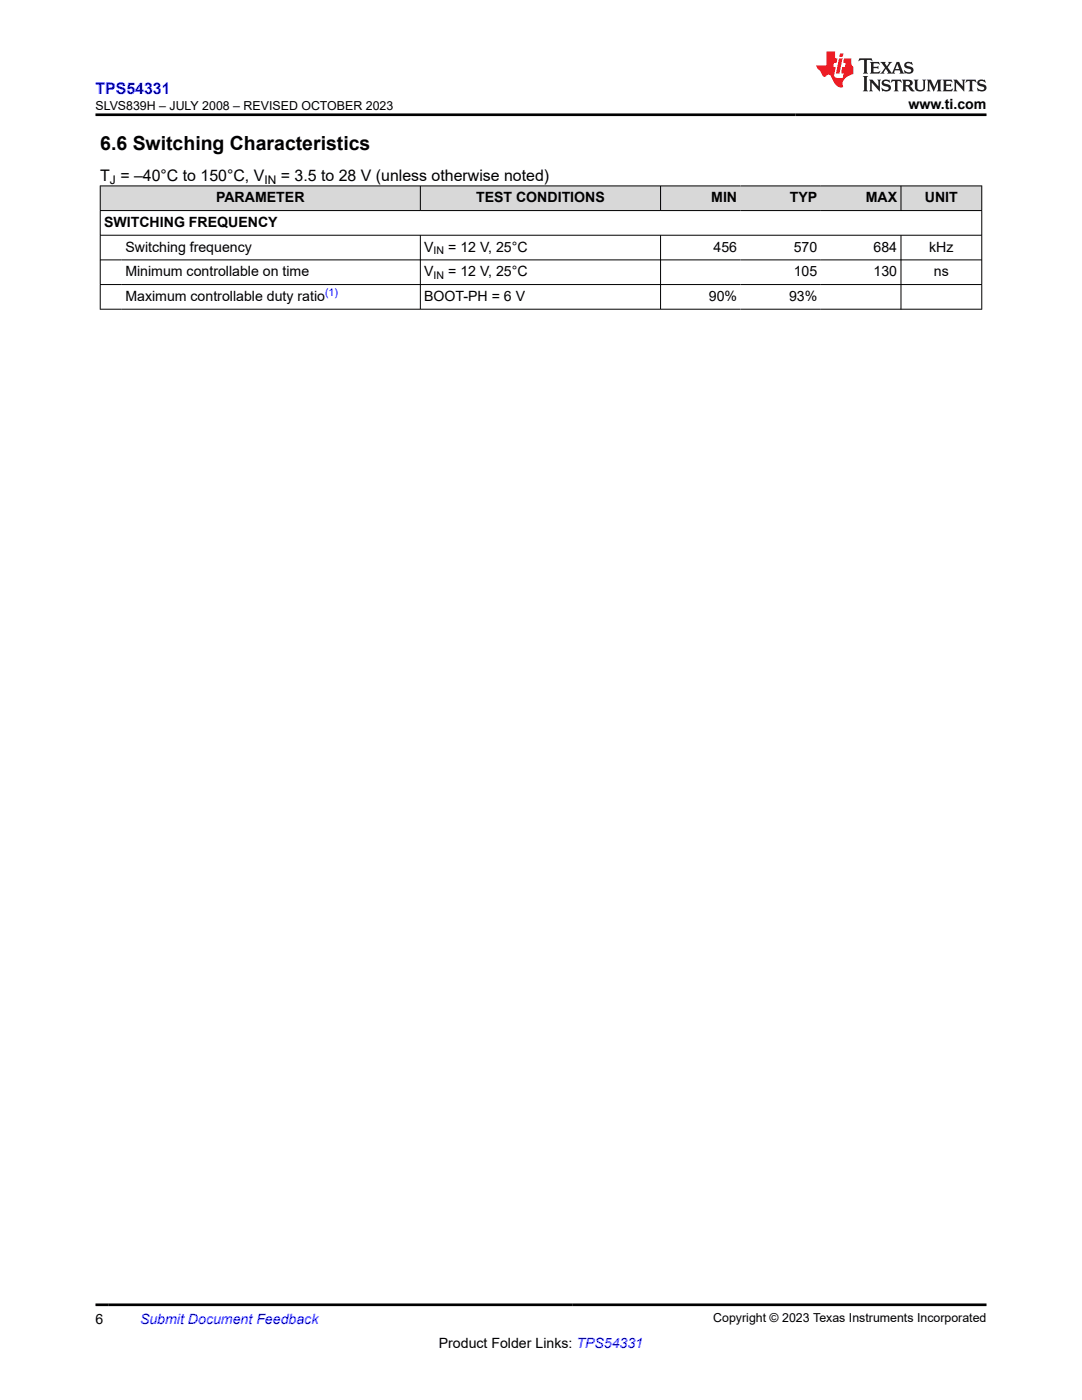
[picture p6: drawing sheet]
<svg xmlns="http://www.w3.org/2000/svg" width="216mm" height="279mm" viewBox="0 0 216 279" stroke-linecap="round" stroke-linejoin="round" font-family="sans-serif">
<g fill="#d8d8d8">
<path d="M20 37.1h175.9v4.9h-175.9z" fill-rule="evenodd"/>
<path d="M20.1 37.2h63.7v4.8h-63.7z" fill-rule="evenodd"/>
<path d="M83.9 37.2h47.8v4.8h-47.8z" fill-rule="evenodd"/>
<path d="M131.9 37.2h15.9v4.8h-15.9z" fill-rule="evenodd"/>
<path d="M147.8 37.2h16v4.8h-16z" fill-rule="evenodd"/>
<path d="M163.8 37.2h15.9v4.8h-15.9z" fill-rule="evenodd"/>
<path d="M179.8 37.2h16v4.8h-16z" fill-rule="evenodd"/>
</g>
<g fill="none" stroke="#000" stroke-width=".2">
<path d="M19.9 37.1h176.1M20 37v24.8M83.9 37v5.1M131.8 37v5.1M179.8 37v5.1M195.9 37v24.8M19.9 42h176.1M19.9 46.9h176.1M19.9 51.9h176.1M19.9 56.8h176.1M83.9 46.9v14.9M131.8 46.9v14.9"/>
<path d="M179.8 46.9v14.9M19.9 61.7h176.1"/>
</g>
<path d="M171.5 11.6l-.2 .6 .5-.2h.6v.1v2.2l-.2 .4h1l-.2-.4v-2.2v-.1h.5l.5 .2-.1-.6zM173.6 12.4l.2 .3v1.6l-.2 .4h1.9l.1-.6a1.08 1.08 0 0 1-1.3 .2v-.7h.6l.4 .2v-.7l-.4 .2h-.6v-.5l.2-.2a1 1 0 0 1 1 .3l-.1-.5zM175.7 12.4l.9 1.1-1 1.2h.9l-.2-.2 .5-.8 .4 .8-.2 .2h1.6l-.2-.2 .2-.5h.9l.1 .5-.1 .2h.9l-.2-.4-.8-1.9h-.5l-.9 2.1-.9-1.1 .9-1h-.8l.2 .2-.4 .6-.4-.6 .2-.2zM179 12.8l.4 1h-.7zM180.7 12.5a.65 .65 0 0 0-.2 .7 .65 .65 0 0 0 .6 .5l.6 .1 .1 .3a.79 .79 0 0 1-.7 .4 .79 .79 0 0 1-.7-.5l.1 .7 .2-.1a.93 .93 0 0 0 1.1 0 .93 .93 0 0 0 .4-.9 1.46 1.46 0 0 0-1.2-.6l-.1-.3a1.09 1.09 0 0 1 1.2 .2l-.2-.6-.1 .1-.5-.2zM172.2 15.2l.2 .4v2.2l-.2 .4h1l-.2-.4v-2.2l.2-.4zM173.4 15.9l.2 .4v1.5l-.2 .4h.8l-.3-.4 .1-1.3 1.6 1.8v-2l.2-.4h-.7l.1 .2 .1 1.1-1.2-1.3zM176.2 16a.65 .65 0 0 0-.2 .8 .65 .65 0 0 0 .6 .4l.6 .2 .1 .2a.79 .79 0 0 1-.7 .4 .79 .79 0 0 1-.7-.5l.1 .7 .2-.1a.93 .93 0 0 0 1.1 .1 .93 .93 0 0 0 .4-1 1.46 1.46 0 0 0-1.2-.5l-.1-.4a1.09 1.09 0 0 1 1.2 .2l-.1-.6-.2 .1-.5-.1zM177.9 15.9l-.1 .6a.63 .63 0 0 1 .8-.3v1.6l-.3 .4h1l-.2-.4v-1.6a.66 .66 0 0 1 .8 .3l-.1-.6zM180 15.9l.2 .4v1.5l-.2 .4h1l-.2-.2-.1-.7h.5l.1 .2a.79 .79 0 0 0 1.2 .6l-1-.9a.61 .61 0 0 0 .6-.6 .61 .61 0 0 0-.5-.7zM180.8 16.2h.1a.47 .47 0 0 1 .5 .1 .47 .47 0 0 1 .1 .5l-.1 .1-.7 .1zM182.3 15.9l.2 .2a2.27 2.27 0 0 0 .4 2 1.04 1.04 0 0 0 1.7-.7v-1.3l.2-.2h-.8l.2 .4v1.1a.6 .6 0 0 1-.6 .6 .6 .6 0 0 1-.6-.6v-1.1l.3-.4zM184.9 15.9l.2 .4v1.5l-.2 .4h.8l-.3-.4v-1.4l.9 1.9 .9-1.9v1.4l-.3 .4h1l-.2-.4v-1.5l.2-.4h-.8l-.7 1.5-.6-1.5zM188.1 15.9l.2 .4v1.5l-.2 .4h1.9l.1-.6a1.09 1.09 0 0 1-1.3 .2v-.7h.6l.4 .2v-.6l-.4 .2h-.6v-.6l.2-.1a1.01 1.01 0 0 1 1 .3l-.1-.6zM190.2 15.9l.3 .4v1.5l-.3 .4h.8l-.2-.4v-1.3l1.6 1.8v-2l.2-.4h-.7l.2 .2v1.1l-1.2-1.3zM192.8 15.9l-.1 .6a.63 .63 0 0 1 .8-.3v1.6l-.3 .4h1l-.2-.4v-1.6a.66 .66 0 0 1 .8 .3l-.1-.6zM195.2 16a.65 .65 0 0 0-.2 .8 .65 .65 0 0 0 .6 .4l.6 .2 .2 .2a.79 .79 0 0 1-.7 .4 .79 .79 0 0 1-.7-.5l.1 .7 .2-.1a.93 .93 0 0 0 1 .1 .93 .93 0 0 0 .5-1 1.46 1.46 0 0 0-1.3-.5v-.4a1.09 1.09 0 0 1 1.2 .2l-.2-.6-.2 .1-.5-.1z" fill="#231f20"/>
<path d="M164.9 10.3v2.7h-2l.1 .4 .8 1a.95 .95 0 0 0 1 .9 .59 .59 0 0 1 .5-.4 .59 .59 0 0 1 .5 .3l.4 .8a1.59 1.59 0 0 0 2.1 1.4 1.61 1.61 0 0 1 1-2.3l1-.3-.1-1.5a1.59 1.59 0 0 1-.3-1.7h-1.5l-.2 .9h.6l-.2 .9h-.5l-.2 .9v.3l.4 .1-.1 .9h-.7a.73 .73 0 0 1-1-.7l.3-1.5h-.5l.1-.9h.5l.2-.9h-.5v-1.3zM167.4 11.6l-.6 3.1h.7l.6-3.1zM167.6 10.7l-.1 .6h.7l.1-.6z" fill="#ed1c24"/>
<path d="M19 22.9h177.8M19 260.4h177.8" fill="none" stroke="#000" stroke-width=".53"/>
<text font-size="3.9" x="20" y="29.9">6.6 Switching Characteristics</text>
<text font-size="3.2" fill="#00f" x="19" y="18.7">TPS54331</text>
<g font-size="3.2">
<text x="20" y="36.1">T = –40°C to 150°C, V</text>
<text x="56" y="36.1">= 3.5 to 28 V (unless otherwise noted)</text>
</g>
<g font-size="2.8">
<text x="181.3" y="21.8">www.ti.com</text>
<text x="43.1" y="40.4">PARAMETER</text>
<text x="95" y="40.4">TEST CONDITIONS</text>
<text x="141.9" y="40.4">MIN</text>
<text x="157.6" y="40.4">TYP</text>
<text x="172.7" y="40.4">MAX</text>
<text x="184.5" y="40.4">UNIT</text>
<text x="20.8" y="45.3">SWITCHING FREQUENCY</text>
<text x="25" y="50.2">Switching frequency</text>
<text x="84.6" y="50.2">V</text>
<text x="89.4" y="50.2">= 12 V, 25°C</text>
<text x="142.4" y="50.2">456</text>
<text x="158.4" y="50.2">570</text>
<text x="174.3" y="50.2">684</text>
<text x="185.4" y="50.2">kHz</text>
<text x="25" y="55.1">Minimum controllable on time</text>
<text x="84.6" y="55.1">V</text>
<text x="89.4" y="55.1">= 12 V, 25°C</text>
<text x="158.4" y="55.1">105</text>
<text x="174.3" y="55.1">130</text>
<text x="186.3" y="55.1">ns</text>
<text x="25" y="60.1">Maximum controllable duty ratio</text>
<text x="84.6" y="60.1">BOOT-PH = 6 V</text>
<text x="141.4" y="60.1">90%</text>
<text x="157.4" y="60.1">93%</text>
<text x="19" y="264.2">6</text>
<text x="87.6" y="269">Product Folder Links: TPS54331</text>
</g>
<text font-size="2.8" fill="#00f" x="27.9" y="264.2">Submit Document Feedback</text>
<g font-size="2.5">
<text x="19" y="21.9">SLVS839H – JULY 2008 – REVISED OCTOBER 2023</text>
<text x="142.3" y="263.9">Copyright © 2023 Texas Instruments Incorporated</text>
</g>
<g font-size="2.4">
<text x="21.9" y="36.7">J</text>
<text x="52.8" y="36.7">IN</text>
</g>
<g font-size="2.1">
<text x="86.5" y="50.8">IN</text>
<text x="86.5" y="55.7">IN</text>
</g>
<text font-size="2.1" fill="#00f" x="64.9" y="59.1">(1)</text>
</svg>
